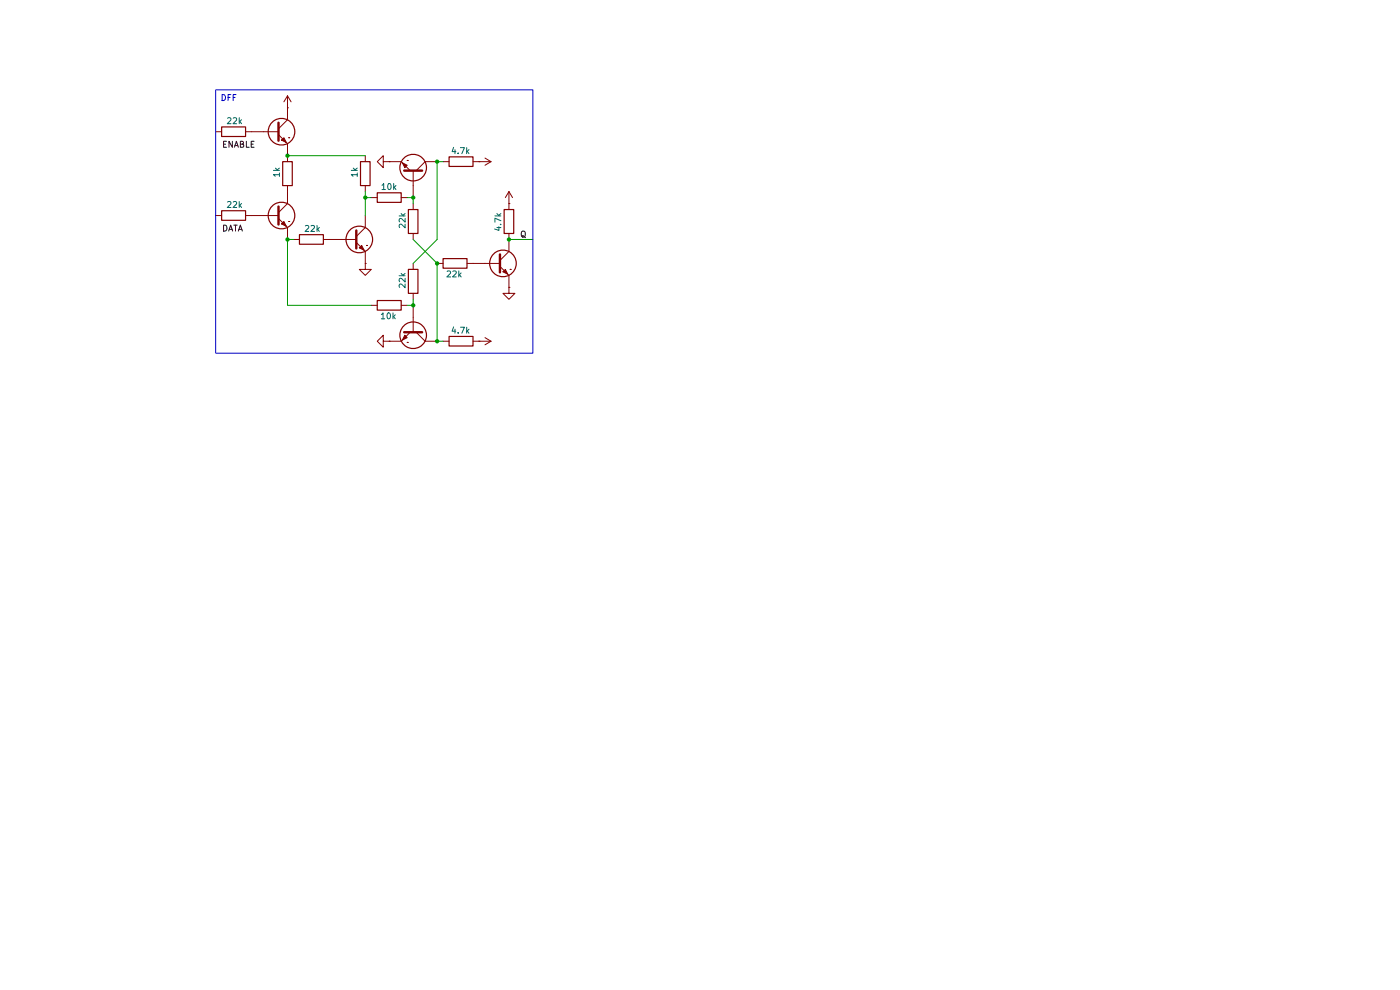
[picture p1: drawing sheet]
(kicad_sch
 (version 20260306)
 (generator "eeschema")
 (generator_version "10.0")
 (paper "A4")
 (lib_symbols
  (symbol "Device:R"
   (pin_numbers (hide yes))
   (pin_names
    (offset 0)) (exclude_from_sim no) (in_bom yes) (on_board yes)
   (in_pos_files yes)
   (duplicate_pin_numbers_are_jumpers no)
   (property "Reference" "R" (at 2.032 0 90) (show_name no) (do_not_autoplace no) (effects (font (size 1.27 1.27))))
   (property "Value" "R" (at 0 0 90) (show_name no) (do_not_autoplace no) (effects (font (size 1.27 1.27))))
   (property "Footprint" "" (at -1.778 0 90) (show_name no) (do_not_autoplace no) (hide yes) (effects (font (size 1.27 1.27))))
   (property "Datasheet" "" (at 0 0 0) (show_name no) (do_not_autoplace no) (hide yes) (effects (font (size 1.27 1.27))))
   (property "Description" "Resistor" (at 0 0 0) (show_name no) (do_not_autoplace no) (hide yes) (effects (font (size 1.27 1.27))))
   (symbol "R_0_1"
    (rectangle (start -1.016 -2.54) (end 1.016 2.54) (stroke (width 0.254) (type default)) (fill (type none))))
   (symbol "R_1_1"
    (pin passive line (at 0 3.81 270) (length 1.27) (name "" (effects (font (size 1.27 1.27)))) (number "1" (effects (font (size 1.27 1.27)))))
    (pin passive line (at 0 -3.81 90) (length 1.27) (name "" (effects (font (size 1.27 1.27)))) (number "2" (effects (font (size 1.27 1.27))))))
   (embedded_fonts no))
  (symbol "Simulation_SPICE:NPN"
   (pin_numbers (hide yes))
   (pin_names
    (offset 0) (hide yes)) (exclude_from_sim no) (in_bom yes) (on_board yes)
   (in_pos_files yes)
   (duplicate_pin_numbers_are_jumpers no)
   (property "Reference" "Q" (at -2.54 7.62 0) (show_name no) (do_not_autoplace no) (effects (font (size 1.27 1.27))))
   (property "Value" "NPN" (at -2.54 5.08 0) (show_name no) (do_not_autoplace no) (effects (font (size 1.27 1.27))))
   (property "Footprint" "" (at 63.5 0 0) (show_name no) (do_not_autoplace no) (hide yes) (effects (font (size 1.27 1.27))))
   (property "Datasheet" "https://ngspice.sourceforge.io/docs/ngspice-html-manual/manual.xhtml#cha_BJTs" (at 63.5 0 0) (show_name no) (do_not_autoplace no) (hide yes) (effects (font (size 1.27 1.27))))
   (property "Description" "Bipolar transistor symbol for simulation only, substrate tied to the emitter" (at 0 0 0) (show_name no) (do_not_autoplace no) (hide yes) (effects (font (size 1.27 1.27))))
   (property "Sim.Device" "NPN" (at 0 0 0) (show_name no) (do_not_autoplace no) (hide yes) (effects (font (size 1.27 1.27))))
   (property "Sim.Type" "GUMMELPOON" (at 0 0 0) (show_name no) (do_not_autoplace no) (hide yes) (effects (font (size 1.27 1.27))))
   (property "Sim.Pins" "1=C 2=B 3=E" (at 0 0 0) (show_name no) (do_not_autoplace no) (hide yes) (effects (font (size 1.27 1.27))))
   (symbol "NPN_0_1"
    (polyline (pts (xy -2.54 0) (xy 0.635 0)) (stroke (width 0.1524) (type default)) (fill (type none)))
    (polyline (pts (xy 0.635 1.905) (xy 0.635 -1.905) (xy 0.635 -1.905)) (stroke (width 0.508) (type default)) (fill (type none)))
    (polyline (pts (xy 0.635 0.635) (xy 2.54 2.54)) (stroke (width 0) (type default)) (fill (type none)))
    (polyline (pts (xy 0.635 -0.635) (xy 2.54 -2.54) (xy 2.54 -2.54)) (stroke (width 0) (type default)) (fill (type none)))
    (circle (center 1.27 0) (radius 2.8194) (stroke (width 0.254) (type default)) (fill (type none)))
    (polyline (pts (xy 1.27 -1.778) (xy 1.778 -1.27) (xy 2.286 -2.286) (xy 1.27 -1.778) (xy 1.27 -1.778)) (stroke (width 0) (type default)) (fill (type outline)))
    (polyline (pts (xy 2.794 -1.27) (xy 2.794 -1.27)) (stroke (width 0.1524) (type default)) (fill (type none)))
    (polyline (pts (xy 2.794 -1.27) (xy 2.794 -1.27)) (stroke (width 0.1524) (type default)) (fill (type none))))
   (symbol "NPN_1_1"
    (pin open_collector line (at 2.54 5.08 270) (length 2.54) (name "C" (effects (font (size 1.27 1.27)))) (number "1" (effects (font (size 1.27 1.27)))))
    (pin input line (at -5.08 0 0) (length 2.54) (name "B" (effects (font (size 1.27 1.27)))) (number "2" (effects (font (size 1.27 1.27)))))
    (pin open_emitter line (at 2.54 -5.08 90) (length 2.54) (name "E" (effects (font (size 1.27 1.27)))) (number "3" (effects (font (size 1.27 1.27))))))
   (embedded_fonts no))
  (symbol "power:GND"
   (power global)
   (pin_numbers (hide yes))
   (pin_names
    (offset 0) (hide yes)) (exclude_from_sim no) (in_bom yes) (on_board yes)
   (in_pos_files yes)
   (duplicate_pin_numbers_are_jumpers no)
   (property "Reference" "#PWR" (at 0 -6.35 0) (show_name no) (do_not_autoplace no) (hide yes) (effects (font (size 1.27 1.27))))
   (property "Value" "GND" (at 0 -3.81 0) (show_name no) (do_not_autoplace no) (effects (font (size 1.27 1.27))))
   (property "Footprint" "" (at 0 0 0) (show_name no) (do_not_autoplace no) (hide yes) (effects (font (size 1.27 1.27))))
   (property "Datasheet" "" (at 0 0 0) (show_name no) (do_not_autoplace no) (hide yes) (effects (font (size 1.27 1.27))))
   (property "Description" "Power symbol creates a global label with name \"GND\" , ground" (at 0 0 0) (show_name no) (do_not_autoplace no) (hide yes) (effects (font (size 1.27 1.27))))
   (symbol "GND_0_1"
    (polyline (pts (xy 0 0) (xy 0 -1.27) (xy 1.27 -1.27) (xy 0 -2.54) (xy -1.27 -1.27) (xy 0 -1.27)) (stroke (width 0) (type default)) (fill (type none))))
   (symbol "GND_1_1"
    (pin power_in line (at 0 0 270) (length 0) (name "" (effects (font (size 1.27 1.27)))) (number "1" (effects (font (size 1.27 1.27))))))
   (embedded_fonts no))
  (symbol "power:VCC"
   (power global)
   (pin_numbers (hide yes))
   (pin_names
    (offset 0) (hide yes)) (exclude_from_sim no) (in_bom yes) (on_board yes)
   (in_pos_files yes)
   (duplicate_pin_numbers_are_jumpers no)
   (property "Reference" "#PWR" (at 0 -3.81 0) (show_name no) (do_not_autoplace no) (hide yes) (effects (font (size 1.27 1.27))))
   (property "Value" "VCC" (at 0 3.556 0) (show_name no) (do_not_autoplace no) (effects (font (size 1.27 1.27))))
   (property "Footprint" "" (at 0 0 0) (show_name no) (do_not_autoplace no) (hide yes) (effects (font (size 1.27 1.27))))
   (property "Datasheet" "" (at 0 0 0) (show_name no) (do_not_autoplace no) (hide yes) (effects (font (size 1.27 1.27))))
   (property "Description" "Power symbol creates a global label with name \"VCC\"" (at 0 0 0) (show_name no) (do_not_autoplace no) (hide yes) (effects (font (size 1.27 1.27))))
   (symbol "VCC_0_1"
    (polyline (pts (xy -0.762 1.27) (xy 0 2.54)) (stroke (width 0) (type default)) (fill (type none)))
    (polyline (pts (xy 0 2.54) (xy 0.762 1.27)) (stroke (width 0) (type default)) (fill (type none)))
    (polyline (pts (xy 0 0) (xy 0 2.54)) (stroke (width 0) (type default)) (fill (type none))))
   (symbol "VCC_1_1"
    (pin power_in line (at 0 0 90) (length 0) (name "" (effects (font (size 1.27 1.27)))) (number "1" (effects (font (size 1.27 1.27))))))
   (embedded_fonts no)))
 (text_box "DFF"
  (exclude_from_sim no)
  (at 45.72 19.05 0)
  (size 67.31 55.88)
  (margins 0.9525 0.9525 0.9525 0.9525)
  (stroke (width 0) (type solid))
  (fill (type none))
  (effects (font (size 1.27 1.27)) (justify left top)))
 (junction
  (at 92.71 72.39)
  (diameter 0)
  (color 0 0 0 0))
 (junction
  (at 77.47 41.91)
  (diameter 0)
  (color 0 0 0 0))
 (junction
  (at 87.63 41.91)
  (diameter 0)
  (color 0 0 0 0))
 (junction
  (at 60.96 50.8)
  (diameter 0)
  (color 0 0 0 0))
 (junction
  (at 107.95 50.8)
  (diameter 0)
  (color 0 0 0 0))
 (junction
  (at 92.71 55.88)
  (diameter 0)
  (color 0 0 0 0))
 (junction
  (at 92.71 34.29)
  (diameter 0)
  (color 0 0 0 0))
 (junction
  (at 60.96 33.02)
  (diameter 0)
  (color 0 0 0 0))
 (junction
  (at 87.63 64.77)
  (diameter 0)
  (color 0 0 0 0))
 (wire
  (pts (xy 77.47 41.91) (xy 77.47 45.72))
  (stroke (width 0) (type default)))
 (wire
  (pts (xy 93.98 72.39) (xy 92.71 72.39))
  (stroke (width 0) (type default)))
 (wire
  (pts (xy 87.63 55.88) (xy 92.71 50.8))
  (stroke (width 0) (type default)))
 (wire
  (pts (xy 60.96 33.02) (xy 77.47 33.02))
  (stroke (width 0) (type default)))
 (wire
  (pts (xy 107.95 50.8) (xy 113.03 50.8))
  (stroke (width 0) (type default)))
 (wire
  (pts (xy 86.36 41.91) (xy 87.63 41.91))
  (stroke (width 0) (type default)))
 (wire
  (pts (xy 92.71 34.29) (xy 92.71 50.8))
  (stroke (width 0) (type default)))
 (wire
  (pts (xy 87.63 43.18) (xy 87.63 41.91))
  (stroke (width 0) (type default)))
 (wire
  (pts (xy 60.96 64.77) (xy 78.74 64.77))
  (stroke (width 0) (type default)))
 (wire
  (pts (xy 77.47 40.64) (xy 77.47 41.91))
  (stroke (width 0) (type default)))
 (wire
  (pts (xy 93.98 34.29) (xy 92.71 34.29))
  (stroke (width 0) (type default)))
 (wire
  (pts (xy 60.96 50.8) (xy 62.23 50.8))
  (stroke (width 0) (type default)))
 (wire
  (pts (xy 92.71 55.88) (xy 87.63 50.8))
  (stroke (width 0) (type default)))
 (wire
  (pts (xy 87.63 63.5) (xy 87.63 64.77))
  (stroke (width 0) (type default)))
 (wire
  (pts (xy 92.71 55.88) (xy 92.71 72.39))
  (stroke (width 0) (type default)))
 (wire
  (pts (xy 77.47 41.91) (xy 78.74 41.91))
  (stroke (width 0) (type default)))
 (wire
  (pts (xy 86.36 64.77) (xy 87.63 64.77))
  (stroke (width 0) (type default)))
 (wire
  (pts (xy 60.96 50.8) (xy 60.96 64.77))
  (stroke (width 0) (type default)))
 (label "Q"
  (at 111.76 50.8 180)
  (effects (font (size 1.27 1.27)) (justify right bottom)))
 (label "DATA"
  (at 46.99 49.53 0)
  (effects (font (size 1.27 1.27)) (justify left bottom)))
 (label "ENABLE"
  (at 46.99 31.75 0)
  (effects (font (size 1.27 1.27)) (justify left bottom)))
 (symbol
  (lib_id "power:GND")
  (at 82.55 72.39 270)
  (unit 1)
  (body_style 1)
  (exclude_from_sim no)
  (in_bom yes)
  (on_board yes)
  (in_pos_files yes)
  (dnp no)
  (fields_autoplaced yes)
  (property "Reference" "#PWR01" (at 76.2 72.39 0) (hide yes) (show_name no) (do_not_autoplace no) (effects (font (size 1.27 1.27))))
  (property "Value" "GND" (at 78.74 72.3899 90) (hide yes) (show_name no) (do_not_autoplace no) (effects (font (size 1.27 1.27)) (justify right)))
  (property "Footprint" "" (at 82.55 72.39 0) (hide yes) (show_name no) (do_not_autoplace no) (effects (font (size 1.27 1.27))))
  (property "Datasheet" "" (at 82.55 72.39 0) (hide yes) (show_name no) (do_not_autoplace no) (effects (font (size 1.27 1.27))))
  (property "Description" "Power symbol creates a global label with name \"GND\" , ground" (at 82.55 72.39 0) (hide yes) (show_name no) (do_not_autoplace no) (effects (font (size 1.27 1.27))))
  (pin "1"))
 (symbol
  (lib_id "Device:R")
  (at 66.04 50.8 270)
  (unit 1)
  (body_style 1)
  (exclude_from_sim no)
  (in_bom yes)
  (on_board yes)
  (in_pos_files yes)
  (dnp no)
  (property "Reference" "R8" (at 67.3101 53.34 0) (hide yes) (show_name no) (do_not_autoplace no) (effects (font (size 1.27 1.27)) (justify left)))
  (property "Value" "22k" (at 68.072 48.514 90) (show_name no) (do_not_autoplace no) (effects (font (size 1.27 1.27)) (justify right)))
  (property "Footprint" "" (at 66.04 49.022 90) (hide yes) (show_name no) (do_not_autoplace no) (effects (font (size 1.27 1.27))))
  (property "Datasheet" "" (at 66.04 50.8 0) (hide yes) (show_name no) (do_not_autoplace no) (effects (font (size 1.27 1.27))))
  (property "Description" "Resistor" (at 66.04 50.8 0) (hide yes) (show_name no) (do_not_autoplace no) (effects (font (size 1.27 1.27))))
  (pin "2")
  (pin "1"))
 (symbol
  (lib_id "Device:R")
  (at 87.63 59.69 0)
  (unit 1)
  (body_style 1)
  (exclude_from_sim no)
  (in_bom yes)
  (on_board yes)
  (in_pos_files yes)
  (dnp no)
  (property "Reference" "R2" (at 90.17 58.4199 0) (hide yes) (show_name no) (do_not_autoplace no) (effects (font (size 1.27 1.27)) (justify left)))
  (property "Value" "22k" (at 85.344 57.658 90) (show_name no) (do_not_autoplace no) (effects (font (size 1.27 1.27)) (justify right)))
  (property "Footprint" "" (at 85.852 59.69 90) (hide yes) (show_name no) (do_not_autoplace no) (effects (font (size 1.27 1.27))))
  (property "Datasheet" "" (at 87.63 59.69 0) (hide yes) (show_name no) (do_not_autoplace no) (effects (font (size 1.27 1.27))))
  (property "Description" "Resistor" (at 87.63 59.69 0) (hide yes) (show_name no) (do_not_autoplace no) (effects (font (size 1.27 1.27))))
  (pin "2")
  (pin "1"))
 (symbol
  (lib_id "power:GND")
  (at 107.95 60.96 0)
  (unit 1)
  (body_style 1)
  (exclude_from_sim no)
  (in_bom yes)
  (on_board yes)
  (in_pos_files yes)
  (dnp no)
  (fields_autoplaced yes)
  (property "Reference" "#PWR06" (at 107.95 67.31 0) (hide yes) (show_name no) (do_not_autoplace no) (effects (font (size 1.27 1.27))))
  (property "Value" "GND" (at 107.9499 64.77 90) (hide yes) (show_name no) (do_not_autoplace no) (effects (font (size 1.27 1.27)) (justify right)))
  (property "Footprint" "" (at 107.95 60.96 0) (hide yes) (show_name no) (do_not_autoplace no) (effects (font (size 1.27 1.27))))
  (property "Datasheet" "" (at 107.95 60.96 0) (hide yes) (show_name no) (do_not_autoplace no) (effects (font (size 1.27 1.27))))
  (property "Description" "Power symbol creates a global label with name \"GND\" , ground" (at 107.95 60.96 0) (hide yes) (show_name no) (do_not_autoplace no) (effects (font (size 1.27 1.27))))
  (pin "1"))
 (symbol
  (lib_id "Simulation_SPICE:NPN")
  (at 87.63 36.83 270)
  (mirror x)
  (unit 1)
  (body_style 1)
  (exclude_from_sim no)
  (in_bom yes)
  (on_board yes)
  (in_pos_files yes)
  (dnp no)
  (property "Reference" "Q1" (at 88.9001 31.75 0) (hide yes) (show_name no) (do_not_autoplace no) (effects (font (size 1.27 1.27)) (justify left)))
  (property "Value" "NPN" (at 86.3601 31.75 0) (hide yes) (show_name no) (do_not_autoplace no) (effects (font (size 1.27 1.27)) (justify left)))
  (property "Footprint" "" (at 87.63 -26.67 0) (hide yes) (show_name no) (do_not_autoplace no) (effects (font (size 1.27 1.27))))
  (property "Datasheet" "https://ngspice.sourceforge.io/docs/ngspice-html-manual/manual.xhtml#cha_BJTs" (at 87.63 -26.67 0) (hide yes) (show_name no) (do_not_autoplace no) (effects (font (size 1.27 1.27))))
  (property "Description" "Bipolar transistor symbol for simulation only, substrate tied to the emitter" (at 87.63 36.83 0) (hide yes) (show_name no) (do_not_autoplace no) (effects (font (size 1.27 1.27))))
  (property "Sim.Device" "NPN" (at 87.63 36.83 0) (hide yes) (show_name no) (do_not_autoplace no) (effects (font (size 1.27 1.27))))
  (property "Sim.Type" "GUMMELPOON" (at 87.63 36.83 0) (hide yes) (show_name no) (do_not_autoplace no) (effects (font (size 1.27 1.27))))
  (property "Sim.Pins" "1=C 2=B 3=E" (at 87.63 36.83 0) (hide yes) (show_name no) (do_not_autoplace no) (effects (font (size 1.27 1.27))))
  (pin "2")
  (pin "3")
  (pin "1"))
 (symbol
  (lib_id "Device:R")
  (at 82.55 41.91 270)
  (unit 1)
  (body_style 1)
  (exclude_from_sim no)
  (in_bom yes)
  (on_board yes)
  (in_pos_files yes)
  (dnp no)
  (property "Reference" "R4" (at 83.8201 44.45 0) (hide yes) (show_name no) (do_not_autoplace no) (effects (font (size 1.27 1.27)) (justify left)))
  (property "Value" "10k" (at 84.328 39.624 90) (show_name no) (do_not_autoplace no) (effects (font (size 1.27 1.27)) (justify right)))
  (property "Footprint" "" (at 82.55 40.132 90) (hide yes) (show_name no) (do_not_autoplace no) (effects (font (size 1.27 1.27))))
  (property "Datasheet" "" (at 82.55 41.91 0) (hide yes) (show_name no) (do_not_autoplace no) (effects (font (size 1.27 1.27))))
  (property "Description" "Resistor" (at 82.55 41.91 0) (hide yes) (show_name no) (do_not_autoplace no) (effects (font (size 1.27 1.27))))
  (pin "2")
  (pin "1"))
 (symbol
  (lib_id "power:VCC")
  (at 101.6 72.39 270)
  (unit 1)
  (body_style 1)
  (exclude_from_sim no)
  (in_bom yes)
  (on_board yes)
  (in_pos_files yes)
  (dnp no)
  (fields_autoplaced yes)
  (property "Reference" "#PWR04" (at 97.79 72.39 0) (hide yes) (show_name no) (do_not_autoplace no) (effects (font (size 1.27 1.27))))
  (property "Value" "VCC" (at 105.41 72.3899 90) (hide yes) (show_name no) (do_not_autoplace no) (effects (font (size 1.27 1.27)) (justify left)))
  (property "Footprint" "RF_Mini-Circuits:Mini-Circuits_CK605_LandPatternPL-012" (at 101.6 72.39 0) (hide yes) (show_name no) (do_not_autoplace no) (effects (font (size 1.27 1.27))))
  (property "Datasheet" "" (at 101.6 72.39 0) (hide yes) (show_name no) (do_not_autoplace no) (effects (font (size 1.27 1.27))))
  (property "Description" "Power symbol creates a global label with name \"VCC\"" (at 101.6 72.39 0) (hide yes) (show_name no) (do_not_autoplace no) (effects (font (size 1.27 1.27))))
  (pin "1"))
 (symbol
  (lib_id "Device:R")
  (at 82.55 64.77 90)
  (unit 1)
  (body_style 1)
  (exclude_from_sim no)
  (in_bom yes)
  (on_board yes)
  (in_pos_files yes)
  (dnp no)
  (property "Reference" "R5" (at 81.2799 62.23 0) (hide yes) (show_name no) (do_not_autoplace no) (effects (font (size 1.27 1.27)) (justify left)))
  (property "Value" "10k" (at 80.518 67.056 90) (show_name no) (do_not_autoplace no) (effects (font (size 1.27 1.27)) (justify right)))
  (property "Footprint" "" (at 82.55 66.548 90) (hide yes) (show_name no) (do_not_autoplace no) (effects (font (size 1.27 1.27))))
  (property "Datasheet" "" (at 82.55 64.77 0) (hide yes) (show_name no) (do_not_autoplace no) (effects (font (size 1.27 1.27))))
  (property "Description" "Resistor" (at 82.55 64.77 0) (hide yes) (show_name no) (do_not_autoplace no) (effects (font (size 1.27 1.27))))
  (pin "2")
  (pin "1"))
 (symbol
  (lib_id "Simulation_SPICE:NPN")
  (at 58.42 27.94 0)
  (unit 1)
  (body_style 1)
  (exclude_from_sim no)
  (in_bom yes)
  (on_board yes)
  (in_pos_files yes)
  (dnp no)
  (property "Reference" "Q5" (at 63.5 26.6699 0) (hide yes) (show_name no) (do_not_autoplace no) (effects (font (size 1.27 1.27)) (justify left)))
  (property "Value" "NPN" (at 63.5 29.2099 0) (hide yes) (show_name no) (do_not_autoplace no) (effects (font (size 1.27 1.27)) (justify left)))
  (property "Footprint" "" (at 121.92 27.94 0) (hide yes) (show_name no) (do_not_autoplace no) (effects (font (size 1.27 1.27))))
  (property "Datasheet" "https://ngspice.sourceforge.io/docs/ngspice-html-manual/manual.xhtml#cha_BJTs" (at 121.92 27.94 0) (hide yes) (show_name no) (do_not_autoplace no) (effects (font (size 1.27 1.27))))
  (property "Description" "Bipolar transistor symbol for simulation only, substrate tied to the emitter" (at 58.42 27.94 0) (hide yes) (show_name no) (do_not_autoplace no) (effects (font (size 1.27 1.27))))
  (property "Sim.Device" "NPN" (at 58.42 27.94 0) (hide yes) (show_name no) (do_not_autoplace no) (effects (font (size 1.27 1.27))))
  (property "Sim.Type" "GUMMELPOON" (at 58.42 27.94 0) (hide yes) (show_name no) (do_not_autoplace no) (effects (font (size 1.27 1.27))))
  (property "Sim.Pins" "1=C 2=B 3=E" (at 58.42 27.94 0) (hide yes) (show_name no) (do_not_autoplace no) (effects (font (size 1.27 1.27))))
  (pin "2")
  (pin "3")
  (pin "1"))
 (symbol
  (lib_id "Device:R")
  (at 77.47 36.83 0)
  (unit 1)
  (body_style 1)
  (exclude_from_sim no)
  (in_bom yes)
  (on_board yes)
  (in_pos_files yes)
  (dnp no)
  (property "Reference" "R12" (at 80.01 35.5599 0) (hide yes) (show_name no) (do_not_autoplace no) (effects (font (size 1.27 1.27)) (justify left)))
  (property "Value" "1k" (at 75.184 35.306 90) (show_name no) (do_not_autoplace no) (effects (font (size 1.27 1.27)) (justify right)))
  (property "Footprint" "" (at 75.692 36.83 90) (hide yes) (show_name no) (do_not_autoplace no) (effects (font (size 1.27 1.27))))
  (property "Datasheet" "" (at 77.47 36.83 0) (hide yes) (show_name no) (do_not_autoplace no) (effects (font (size 1.27 1.27))))
  (property "Description" "Resistor" (at 77.47 36.83 0) (hide yes) (show_name no) (do_not_autoplace no) (effects (font (size 1.27 1.27))))
  (pin "2")
  (pin "1"))
 (symbol
  (lib_id "Device:R")
  (at 49.53 27.94 270)
  (unit 1)
  (body_style 1)
  (exclude_from_sim no)
  (in_bom yes)
  (on_board yes)
  (in_pos_files yes)
  (dnp no)
  (property "Reference" "R13" (at 50.8001 30.48 0) (hide yes) (show_name no) (do_not_autoplace no) (effects (font (size 1.27 1.27)) (justify left)))
  (property "Value" "22k" (at 51.562 25.654 90) (show_name no) (do_not_autoplace no) (effects (font (size 1.27 1.27)) (justify right)))
  (property "Footprint" "" (at 49.53 26.162 90) (hide yes) (show_name no) (do_not_autoplace no) (effects (font (size 1.27 1.27))))
  (property "Datasheet" "" (at 49.53 27.94 0) (hide yes) (show_name no) (do_not_autoplace no) (effects (font (size 1.27 1.27))))
  (property "Description" "Resistor" (at 49.53 27.94 0) (hide yes) (show_name no) (do_not_autoplace no) (effects (font (size 1.27 1.27))))
  (pin "2")
  (pin "1"))
 (symbol
  (lib_id "Device:R")
  (at 60.96 36.83 0)
  (unit 1)
  (body_style 1)
  (exclude_from_sim no)
  (in_bom yes)
  (on_board yes)
  (in_pos_files yes)
  (dnp no)
  (property "Reference" "R9" (at 63.5 35.5599 0) (hide yes) (show_name no) (do_not_autoplace no) (effects (font (size 1.27 1.27)) (justify left)))
  (property "Value" "1k" (at 58.674 35.306 90) (show_name no) (do_not_autoplace no) (effects (font (size 1.27 1.27)) (justify right)))
  (property "Footprint" "" (at 59.182 36.83 90) (hide yes) (show_name no) (do_not_autoplace no) (effects (font (size 1.27 1.27))))
  (property "Datasheet" "" (at 60.96 36.83 0) (hide yes) (show_name no) (do_not_autoplace no) (effects (font (size 1.27 1.27))))
  (property "Description" "Resistor" (at 60.96 36.83 0) (hide yes) (show_name no) (do_not_autoplace no) (effects (font (size 1.27 1.27))))
  (pin "2")
  (pin "1"))
 (symbol
  (lib_id "power:GND")
  (at 82.55 34.29 270)
  (unit 1)
  (body_style 1)
  (exclude_from_sim no)
  (in_bom yes)
  (on_board yes)
  (in_pos_files yes)
  (dnp no)
  (fields_autoplaced yes)
  (property "Reference" "#PWR02" (at 76.2 34.29 0) (hide yes) (show_name no) (do_not_autoplace no) (effects (font (size 1.27 1.27))))
  (property "Value" "GND" (at 78.74 34.2899 90) (hide yes) (show_name no) (do_not_autoplace no) (effects (font (size 1.27 1.27)) (justify right)))
  (property "Footprint" "" (at 82.55 34.29 0) (hide yes) (show_name no) (do_not_autoplace no) (effects (font (size 1.27 1.27))))
  (property "Datasheet" "" (at 82.55 34.29 0) (hide yes) (show_name no) (do_not_autoplace no) (effects (font (size 1.27 1.27))))
  (property "Description" "Power symbol creates a global label with name \"GND\" , ground" (at 82.55 34.29 0) (hide yes) (show_name no) (do_not_autoplace no) (effects (font (size 1.27 1.27))))
  (pin "1"))
 (symbol
  (lib_id "Device:R")
  (at 107.95 46.99 0)
  (unit 1)
  (body_style 1)
  (exclude_from_sim no)
  (in_bom yes)
  (on_board yes)
  (in_pos_files yes)
  (dnp no)
  (property "Reference" "R10" (at 110.49 45.7199 0) (hide yes) (show_name no) (do_not_autoplace no) (effects (font (size 1.27 1.27)) (justify left)))
  (property "Value" "4.7k" (at 105.664 44.958 90) (show_name no) (do_not_autoplace no) (effects (font (size 1.27 1.27)) (justify right)))
  (property "Footprint" "" (at 106.172 46.99 90) (hide yes) (show_name no) (do_not_autoplace no) (effects (font (size 1.27 1.27))))
  (property "Datasheet" "" (at 107.95 46.99 0) (hide yes) (show_name no) (do_not_autoplace no) (effects (font (size 1.27 1.27))))
  (property "Description" "Resistor" (at 107.95 46.99 0) (hide yes) (show_name no) (do_not_autoplace no) (effects (font (size 1.27 1.27))))
  (pin "2")
  (pin "1"))
 (symbol
  (lib_id "Device:R")
  (at 97.79 72.39 270)
  (unit 1)
  (body_style 1)
  (exclude_from_sim no)
  (in_bom yes)
  (on_board yes)
  (in_pos_files yes)
  (dnp no)
  (property "Reference" "R6" (at 99.0601 74.93 0) (hide yes) (show_name no) (do_not_autoplace no) (effects (font (size 1.27 1.27)) (justify left)))
  (property "Value" "4.7k" (at 99.822 70.104 90) (show_name no) (do_not_autoplace no) (effects (font (size 1.27 1.27)) (justify right)))
  (property "Footprint" "" (at 97.79 70.612 90) (hide yes) (show_name no) (do_not_autoplace no) (effects (font (size 1.27 1.27))))
  (property "Datasheet" "" (at 97.79 72.39 0) (hide yes) (show_name no) (do_not_autoplace no) (effects (font (size 1.27 1.27))))
  (property "Description" "Resistor" (at 97.79 72.39 0) (hide yes) (show_name no) (do_not_autoplace no) (effects (font (size 1.27 1.27))))
  (pin "2")
  (pin "1"))
 (symbol
  (lib_id "Simulation_SPICE:NPN")
  (at 87.63 69.85 270)
  (unit 1)
  (body_style 1)
  (exclude_from_sim no)
  (in_bom yes)
  (on_board yes)
  (in_pos_files yes)
  (dnp no)
  (property "Reference" "Q2" (at 88.9001 74.93 0) (hide yes) (show_name no) (do_not_autoplace no) (effects (font (size 1.27 1.27)) (justify left)))
  (property "Value" "NPN" (at 86.3601 74.93 0) (hide yes) (show_name no) (do_not_autoplace no) (effects (font (size 1.27 1.27)) (justify left)))
  (property "Footprint" "" (at 87.63 133.35 0) (hide yes) (show_name no) (do_not_autoplace no) (effects (font (size 1.27 1.27))))
  (property "Datasheet" "https://ngspice.sourceforge.io/docs/ngspice-html-manual/manual.xhtml#cha_BJTs" (at 87.63 133.35 0) (hide yes) (show_name no) (do_not_autoplace no) (effects (font (size 1.27 1.27))))
  (property "Description" "Bipolar transistor symbol for simulation only, substrate tied to the emitter" (at 87.63 69.85 0) (hide yes) (show_name no) (do_not_autoplace no) (effects (font (size 1.27 1.27))))
  (property "Sim.Device" "NPN" (at 87.63 69.85 0) (hide yes) (show_name no) (do_not_autoplace no) (effects (font (size 1.27 1.27))))
  (property "Sim.Type" "GUMMELPOON" (at 87.63 69.85 0) (hide yes) (show_name no) (do_not_autoplace no) (effects (font (size 1.27 1.27))))
  (property "Sim.Pins" "1=C 2=B 3=E" (at 87.63 69.85 0) (hide yes) (show_name no) (do_not_autoplace no) (effects (font (size 1.27 1.27))))
  (pin "2")
  (pin "3")
  (pin "1"))
 (symbol
  (lib_id "Simulation_SPICE:NPN")
  (at 105.41 55.88 0)
  (unit 1)
  (body_style 1)
  (exclude_from_sim no)
  (in_bom yes)
  (on_board yes)
  (in_pos_files yes)
  (dnp no)
  (property "Reference" "Q6" (at 110.49 54.6099 0) (hide yes) (show_name no) (do_not_autoplace no) (effects (font (size 1.27 1.27)) (justify left)))
  (property "Value" "NPN" (at 110.49 57.1499 0) (hide yes) (show_name no) (do_not_autoplace no) (effects (font (size 1.27 1.27)) (justify left)))
  (property "Footprint" "" (at 168.91 55.88 0) (hide yes) (show_name no) (do_not_autoplace no) (effects (font (size 1.27 1.27))))
  (property "Datasheet" "https://ngspice.sourceforge.io/docs/ngspice-html-manual/manual.xhtml#cha_BJTs" (at 168.91 55.88 0) (hide yes) (show_name no) (do_not_autoplace no) (effects (font (size 1.27 1.27))))
  (property "Description" "Bipolar transistor symbol for simulation only, substrate tied to the emitter" (at 105.41 55.88 0) (hide yes) (show_name no) (do_not_autoplace no) (effects (font (size 1.27 1.27))))
  (property "Sim.Device" "NPN" (at 105.41 55.88 0) (hide yes) (show_name no) (do_not_autoplace no) (effects (font (size 1.27 1.27))))
  (property "Sim.Type" "GUMMELPOON" (at 105.41 55.88 0) (hide yes) (show_name no) (do_not_autoplace no) (effects (font (size 1.27 1.27))))
  (property "Sim.Pins" "1=C 2=B 3=E" (at 105.41 55.88 0) (hide yes) (show_name no) (do_not_autoplace no) (effects (font (size 1.27 1.27))))
  (pin "2")
  (pin "3")
  (pin "1"))
 (symbol
  (lib_id "power:GND")
  (at 77.47 55.88 0)
  (unit 1)
  (body_style 1)
  (exclude_from_sim no)
  (in_bom yes)
  (on_board yes)
  (in_pos_files yes)
  (dnp no)
  (fields_autoplaced yes)
  (property "Reference" "#PWR05" (at 77.47 62.23 0) (hide yes) (show_name no) (do_not_autoplace no) (effects (font (size 1.27 1.27))))
  (property "Value" "GND" (at 77.4699 59.69 90) (hide yes) (show_name no) (do_not_autoplace no) (effects (font (size 1.27 1.27)) (justify right)))
  (property "Footprint" "" (at 77.47 55.88 0) (hide yes) (show_name no) (do_not_autoplace no) (effects (font (size 1.27 1.27))))
  (property "Datasheet" "" (at 77.47 55.88 0) (hide yes) (show_name no) (do_not_autoplace no) (effects (font (size 1.27 1.27))))
  (property "Description" "Power symbol creates a global label with name \"GND\" , ground" (at 77.47 55.88 0) (hide yes) (show_name no) (do_not_autoplace no) (effects (font (size 1.27 1.27))))
  (pin "1"))
 (symbol
  (lib_id "power:VCC")
  (at 101.6 34.29 270)
  (unit 1)
  (body_style 1)
  (exclude_from_sim no)
  (in_bom yes)
  (on_board yes)
  (in_pos_files yes)
  (dnp no)
  (fields_autoplaced yes)
  (property "Reference" "#PWR03" (at 97.79 34.29 0) (hide yes) (show_name no) (do_not_autoplace no) (effects (font (size 1.27 1.27))))
  (property "Value" "VCC" (at 105.41 34.2899 90) (hide yes) (show_name no) (do_not_autoplace no) (effects (font (size 1.27 1.27)) (justify left)))
  (property "Footprint" "RF_Mini-Circuits:Mini-Circuits_CK605_LandPatternPL-012" (at 101.6 34.29 0) (hide yes) (show_name no) (do_not_autoplace no) (effects (font (size 1.27 1.27))))
  (property "Datasheet" "" (at 101.6 34.29 0) (hide yes) (show_name no) (do_not_autoplace no) (effects (font (size 1.27 1.27))))
  (property "Description" "Power symbol creates a global label with name \"VCC\"" (at 101.6 34.29 0) (hide yes) (show_name no) (do_not_autoplace no) (effects (font (size 1.27 1.27))))
  (pin "1"))
 (symbol
  (lib_id "Simulation_SPICE:NPN")
  (at 74.93 50.8 0)
  (unit 1)
  (body_style 1)
  (exclude_from_sim no)
  (in_bom yes)
  (on_board yes)
  (in_pos_files yes)
  (dnp no)
  (property "Reference" "Q3" (at 80.01 49.5299 0) (hide yes) (show_name no) (do_not_autoplace no) (effects (font (size 1.27 1.27)) (justify left)))
  (property "Value" "NPN" (at 80.01 52.0699 0) (hide yes) (show_name no) (do_not_autoplace no) (effects (font (size 1.27 1.27)) (justify left)))
  (property "Footprint" "" (at 138.43 50.8 0) (hide yes) (show_name no) (do_not_autoplace no) (effects (font (size 1.27 1.27))))
  (property "Datasheet" "https://ngspice.sourceforge.io/docs/ngspice-html-manual/manual.xhtml#cha_BJTs" (at 138.43 50.8 0) (hide yes) (show_name no) (do_not_autoplace no) (effects (font (size 1.27 1.27))))
  (property "Description" "Bipolar transistor symbol for simulation only, substrate tied to the emitter" (at 74.93 50.8 0) (hide yes) (show_name no) (do_not_autoplace no) (effects (font (size 1.27 1.27))))
  (property "Sim.Device" "NPN" (at 74.93 50.8 0) (hide yes) (show_name no) (do_not_autoplace no) (effects (font (size 1.27 1.27))))
  (property "Sim.Type" "GUMMELPOON" (at 74.93 50.8 0) (hide yes) (show_name no) (do_not_autoplace no) (effects (font (size 1.27 1.27))))
  (property "Sim.Pins" "1=C 2=B 3=E" (at 74.93 50.8 0) (hide yes) (show_name no) (do_not_autoplace no) (effects (font (size 1.27 1.27))))
  (pin "2")
  (pin "3")
  (pin "1"))
 (symbol
  (lib_id "Device:R")
  (at 87.63 46.99 0)
  (unit 1)
  (body_style 1)
  (exclude_from_sim no)
  (in_bom yes)
  (on_board yes)
  (in_pos_files yes)
  (dnp no)
  (property "Reference" "R1" (at 90.17 45.7199 0) (hide yes) (show_name no) (do_not_autoplace no) (effects (font (size 1.27 1.27)) (justify left)))
  (property "Value" "22k" (at 85.344 44.958 90) (show_name no) (do_not_autoplace no) (effects (font (size 1.27 1.27)) (justify right)))
  (property "Footprint" "" (at 85.852 46.99 90) (hide yes) (show_name no) (do_not_autoplace no) (effects (font (size 1.27 1.27))))
  (property "Datasheet" "" (at 87.63 46.99 0) (hide yes) (show_name no) (do_not_autoplace no) (effects (font (size 1.27 1.27))))
  (property "Description" "Resistor" (at 87.63 46.99 0) (hide yes) (show_name no) (do_not_autoplace no) (effects (font (size 1.27 1.27))))
  (pin "2")
  (pin "1"))
 (symbol
  (lib_id "Device:R")
  (at 96.52 55.88 90)
  (unit 1)
  (body_style 1)
  (exclude_from_sim no)
  (in_bom yes)
  (on_board yes)
  (in_pos_files yes)
  (dnp no)
  (property "Reference" "R7" (at 95.2499 53.34 0) (hide yes) (show_name no) (do_not_autoplace no) (effects (font (size 1.27 1.27)) (justify left)))
  (property "Value" "22k" (at 94.488 58.166 90) (show_name no) (do_not_autoplace no) (effects (font (size 1.27 1.27)) (justify right)))
  (property "Footprint" "" (at 96.52 57.658 90) (hide yes) (show_name no) (do_not_autoplace no) (effects (font (size 1.27 1.27))))
  (property "Datasheet" "" (at 96.52 55.88 0) (hide yes) (show_name no) (do_not_autoplace no) (effects (font (size 1.27 1.27))))
  (property "Description" "Resistor" (at 96.52 55.88 0) (hide yes) (show_name no) (do_not_autoplace no) (effects (font (size 1.27 1.27))))
  (pin "2")
  (pin "1"))
 (symbol
  (lib_id "Device:R")
  (at 97.79 34.29 270)
  (unit 1)
  (body_style 1)
  (exclude_from_sim no)
  (in_bom yes)
  (on_board yes)
  (in_pos_files yes)
  (dnp no)
  (property "Reference" "R3" (at 99.0601 36.83 0) (hide yes) (show_name no) (do_not_autoplace no) (effects (font (size 1.27 1.27)) (justify left)))
  (property "Value" "4.7k" (at 99.822 32.004 90) (show_name no) (do_not_autoplace no) (effects (font (size 1.27 1.27)) (justify right)))
  (property "Footprint" "" (at 97.79 32.512 90) (hide yes) (show_name no) (do_not_autoplace no) (effects (font (size 1.27 1.27))))
  (property "Datasheet" "" (at 97.79 34.29 0) (hide yes) (show_name no) (do_not_autoplace no) (effects (font (size 1.27 1.27))))
  (property "Description" "Resistor" (at 97.79 34.29 0) (hide yes) (show_name no) (do_not_autoplace no) (effects (font (size 1.27 1.27))))
  (pin "2")
  (pin "1"))
 (symbol
  (lib_id "power:VCC")
  (at 60.96 22.86 0)
  (unit 1)
  (body_style 1)
  (exclude_from_sim no)
  (in_bom yes)
  (on_board yes)
  (in_pos_files yes)
  (dnp no)
  (fields_autoplaced yes)
  (property "Reference" "#PWR07" (at 60.96 26.67 0) (hide yes) (show_name no) (do_not_autoplace no) (effects (font (size 1.27 1.27))))
  (property "Value" "VCC" (at 60.9599 19.05 90) (hide yes) (show_name no) (do_not_autoplace no) (effects (font (size 1.27 1.27)) (justify left)))
  (property "Footprint" "RF_Mini-Circuits:Mini-Circuits_CK605_LandPatternPL-012" (at 60.96 22.86 0) (hide yes) (show_name no) (do_not_autoplace no) (effects (font (size 1.27 1.27))))
  (property "Datasheet" "" (at 60.96 22.86 0) (hide yes) (show_name no) (do_not_autoplace no) (effects (font (size 1.27 1.27))))
  (property "Description" "Power symbol creates a global label with name \"VCC\"" (at 60.96 22.86 0) (hide yes) (show_name no) (do_not_autoplace no) (effects (font (size 1.27 1.27))))
  (pin "1"))
 (symbol
  (lib_id "Device:R")
  (at 49.53 45.72 270)
  (unit 1)
  (body_style 1)
  (exclude_from_sim no)
  (in_bom yes)
  (on_board yes)
  (in_pos_files yes)
  (dnp no)
  (property "Reference" "R11" (at 50.8001 48.26 0) (hide yes) (show_name no) (do_not_autoplace no) (effects (font (size 1.27 1.27)) (justify left)))
  (property "Value" "22k" (at 51.562 43.434 90) (show_name no) (do_not_autoplace no) (effects (font (size 1.27 1.27)) (justify right)))
  (property "Footprint" "" (at 49.53 43.942 90) (hide yes) (show_name no) (do_not_autoplace no) (effects (font (size 1.27 1.27))))
  (property "Datasheet" "" (at 49.53 45.72 0) (hide yes) (show_name no) (do_not_autoplace no) (effects (font (size 1.27 1.27))))
  (property "Description" "Resistor" (at 49.53 45.72 0) (hide yes) (show_name no) (do_not_autoplace no) (effects (font (size 1.27 1.27))))
  (pin "2")
  (pin "1"))
 (symbol
  (lib_id "Simulation_SPICE:NPN")
  (at 58.42 45.72 0)
  (unit 1)
  (body_style 1)
  (exclude_from_sim no)
  (in_bom yes)
  (on_board yes)
  (in_pos_files yes)
  (dnp no)
  (property "Reference" "Q4" (at 63.5 44.4499 0) (hide yes) (show_name no) (do_not_autoplace no) (effects (font (size 1.27 1.27)) (justify left)))
  (property "Value" "NPN" (at 63.5 46.9899 0) (hide yes) (show_name no) (do_not_autoplace no) (effects (font (size 1.27 1.27)) (justify left)))
  (property "Footprint" "" (at 121.92 45.72 0) (hide yes) (show_name no) (do_not_autoplace no) (effects (font (size 1.27 1.27))))
  (property "Datasheet" "https://ngspice.sourceforge.io/docs/ngspice-html-manual/manual.xhtml#cha_BJTs" (at 121.92 45.72 0) (hide yes) (show_name no) (do_not_autoplace no) (effects (font (size 1.27 1.27))))
  (property "Description" "Bipolar transistor symbol for simulation only, substrate tied to the emitter" (at 58.42 45.72 0) (hide yes) (show_name no) (do_not_autoplace no) (effects (font (size 1.27 1.27))))
  (property "Sim.Device" "NPN" (at 58.42 45.72 0) (hide yes) (show_name no) (do_not_autoplace no) (effects (font (size 1.27 1.27))))
  (property "Sim.Type" "GUMMELPOON" (at 58.42 45.72 0) (hide yes) (show_name no) (do_not_autoplace no) (effects (font (size 1.27 1.27))))
  (property "Sim.Pins" "1=C 2=B 3=E" (at 58.42 45.72 0) (hide yes) (show_name no) (do_not_autoplace no) (effects (font (size 1.27 1.27))))
  (pin "2")
  (pin "3")
  (pin "1"))
 (symbol
  (lib_id "power:VCC")
  (at 107.95 43.18 0)
  (unit 1)
  (body_style 1)
  (exclude_from_sim no)
  (in_bom yes)
  (on_board yes)
  (in_pos_files yes)
  (dnp no)
  (fields_autoplaced yes)
  (property "Reference" "#PWR08" (at 107.95 46.99 0) (hide yes) (show_name no) (do_not_autoplace no) (effects (font (size 1.27 1.27))))
  (property "Value" "VCC" (at 107.9499 39.37 90) (hide yes) (show_name no) (do_not_autoplace no) (effects (font (size 1.27 1.27)) (justify left)))
  (property "Footprint" "RF_Mini-Circuits:Mini-Circuits_CK605_LandPatternPL-012" (at 107.95 43.18 0) (hide yes) (show_name no) (do_not_autoplace no) (effects (font (size 1.27 1.27))))
  (property "Datasheet" "" (at 107.95 43.18 0) (hide yes) (show_name no) (do_not_autoplace no) (effects (font (size 1.27 1.27))))
  (property "Description" "Power symbol creates a global label with name \"VCC\"" (at 107.95 43.18 0) (hide yes) (show_name no) (do_not_autoplace no) (effects (font (size 1.27 1.27))))
  (pin "1"))
 (sheet_instances
  (path ""
   (page "1")))
 (embedded_fonts no))
